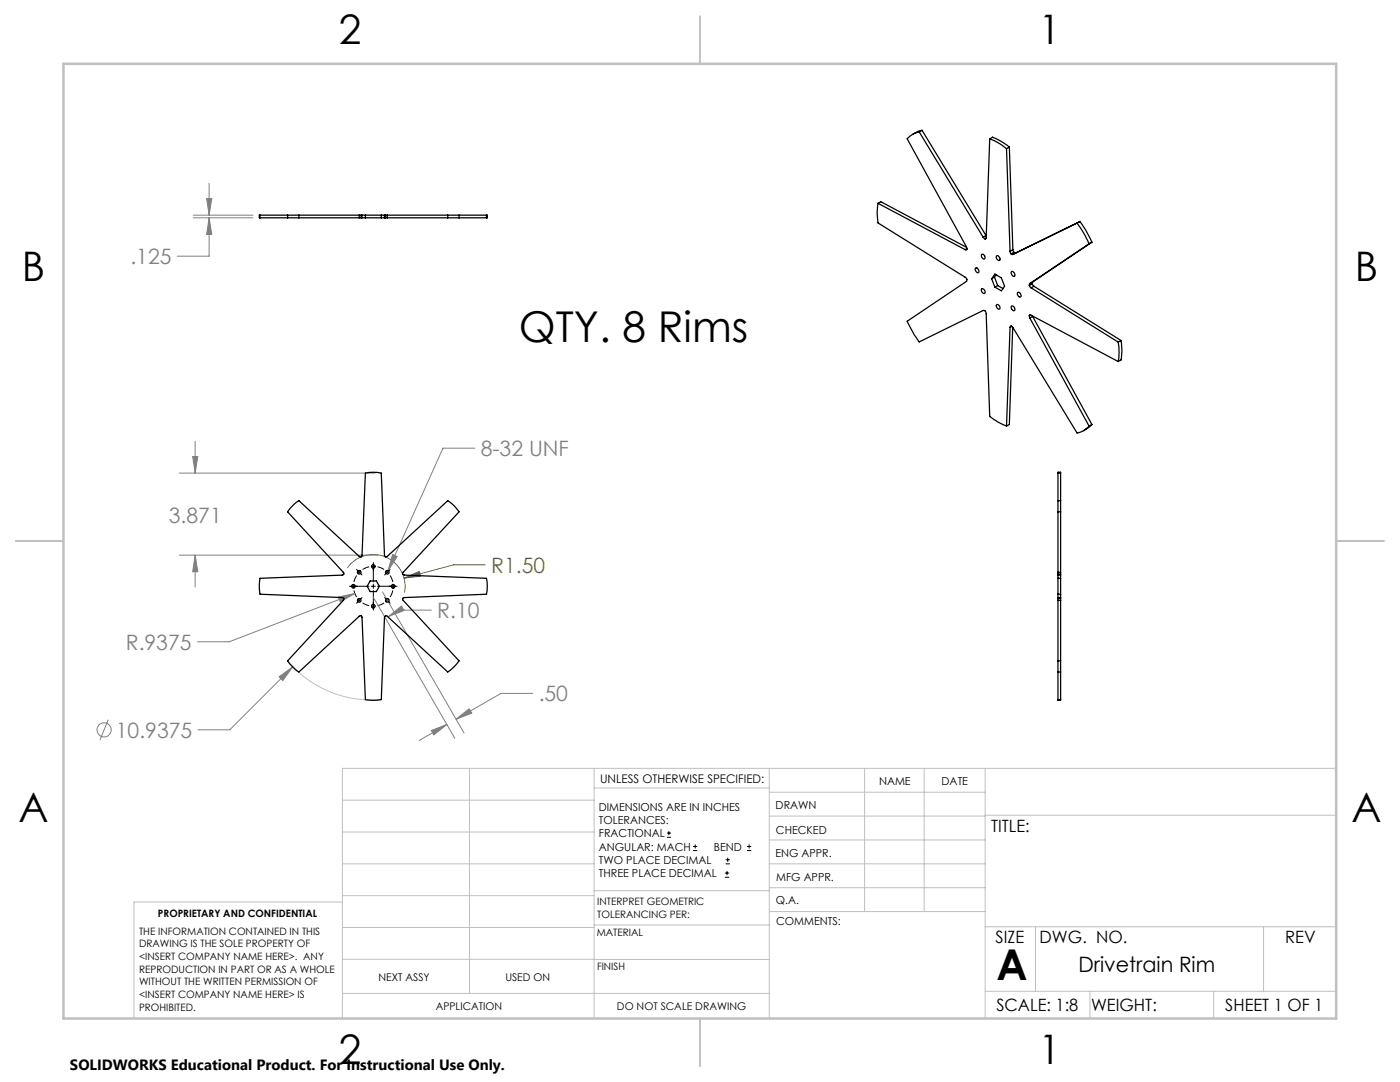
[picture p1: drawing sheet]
<svg xmlns="http://www.w3.org/2000/svg" width="279mm" height="216mm" viewBox="0 0 279 216" stroke-linecap="round" stroke-linejoin="round" font-family="sans-serif">
<g fill="none" stroke="#808080" stroke-width=".2">
<path d="M41.2 39.6h1.1l-.6 3.3zM41.7 36.6v6.3M38.6 42.9h11.9M38.6 43.5h11.9M41.7 43.5l.6 3.3h-1.1zM41.7 43.5v7.6h-6.3M35.8 94.4h39M38.5 91.1h1l-.6 3.3zM38.9 88.1v6.3M94.8 89.4h-6.4l-11 24.5M35.8 110.8h39.7M38.9 110.8l.6 3.3h-1z"/>
<path d="M38.9 110.8v6.3M67.5 119.1l3.3-.7-2.9 1.7zM70.8 118.4l-25 9.7h-6.4M74.5 119.2l16.3 28.1M76.3 118.1l16.3 28.2M78.4 110.6l.9 .5-1.9 2.8zM55.7 135l2.7-1.9-2 2.7zM58.4 133.1l-12.5 12.5h-6.4M77.5 123l2.6-2.1 .5 .9zM86.1 121.7h-6.4l-2.2 1.3M106.3 138.4h-6.3l-9 5.1M21.6 143.6l-1.6 4"/>
<path d="M86.1 145.8l3.1-1.2-2.6 2zM89.2 144.6l-5.5 3.1M91 143.5l2.6-2.1 .6 .9z"/>
<circle cx="20.8" cy="145.6" r="1.41"/>
</g>
<g fill="none" stroke="#000" stroke-width=".2">
<path d="M69.7 117h4M70.6 116.6v.8M71.2 113.6l.5 .6M71.4 119.5l.6 .6M71.7 114.2l-.3 .3M71.7 114.2l.5 .5M72 113.9l-.3 .3M72.2 119.2l-1 1.2M74.1 113h.8M74.1 117h.8M74.5 112.3v3.8M74.5 116.6v.8"/>
<path d="M74.5 117.8v3.9M75.4 117h3.8M76.8 119.2l.5 .6M77 113.9l.6 .6M77.3 119.8l-.3 .3M77.3 119.8l.6 .6M77.6 119.5l-.3 .3M77.9 113.6l-1.1 1.1M78.5 116.6v.8M74.1 120.9h.8M133.1 167.1h.8M133.1 166.2h.8"/>
<path d="M133.5 165.8v.9M138.3 169.7h.8M138.3 168.9h.8M138.7 168.5v.8M144.7 175h.8M144.7 174.2h.8M144.8 172.4h.9M144.8 171.6h.9M145.1 173.8v.8M145.2 171.1v.9M149.1 169.7h.8M149.1 168.9h.8"/>
<path d="M149.5 168.5v.8"/>
</g>
<path d="M70.6 117.8l.6 1.3M71.2 114.8l-.6 1.3M73.7 113.1l-1.3 .5M76.7 113.6l-1.3-.5M77.9 119.1l.5-1.3M78.4 116.1l-.5-1.3M72.4 120.3l1.3 .6M75.4 120.9l1.3-.6" fill="none" stroke="#000" stroke-width=".2" stroke-dasharray="15.2 1.3 1.3 1.3" stroke-linecap="butt"/>
<g fill="none" stroke="#c0c0c0" stroke-width=".2">
<path d="M57.4 131.9a22 22 0 0 0 18.7 7.7M68.3 159.7h50.3M93.7 153.3v44.9M118.6 153.3v49.9M118.6 157.2h34.9M153.5 153.3v49.9M153.5 158.1h43.1M172.5 153.3v28.6M184.4 153.3v28.6M196.6 153.3v49.9M266.7 153.3h-198.4v49.9M68.3 178.7h50.3"/>
<path d="M68.3 172.4h50.3M68.3 166h50.3M68.3 180h-41.6v23.2M118.6 177.7h35M153.5 167.6h43.1M153.5 162.8h43.1M153.5 172.4h43.1M153.5 177.1h43.1M196.6 162.7h70.1M68.3 198.2h85.2M68.3 191.4l85.2 .1M68.3 185.1h50.3"/>
<path d="M118.6 184.6h35M153.6 181.9h43M196.6 197.8h70.1M196.6 184.9h70.1M206.7 184.9v12.9M217.5 197.8v5.4M242.2 197.8v5.4M252.2 184.9v12.9"/>
</g>
<path d="M69.3 113.3a6.3 6.3 0 0 1 7.7-2.1 6.3 6.3 0 0 1 3.7 7.1M80.6 115.4l3.1-1.4 .3 1zM96.8 112.7h-6.3l-9.9 2.7" fill="none" stroke="#808000" stroke-width=".2"/>
<path d="M139.7 3.2v9.5M3.1 107.9h9.6M266.7 107.9h9.5M139.7 203.2v9.6" fill="none" stroke="#c0c0c0" stroke-width=".25"/>
<path d="M12.7 12.7h254v190.5h-254z" fill="none" stroke="#c0c0c0" stroke-width=".5"/>
<path d="M80.6 115.4l3.1-1.4 .3 1z" fill="#808000"/>
<path d="M78.4 110.6l-1 3.3 1.9-2.8zM77.5 123l3.1-1.2-.5-.9zM38.9 110.8l.6 3.3h-1zM38.5 91.1h1l-.6 3.3zM55.7 135l.7 .8 2-2.7zM91 143.5l2.6-2.1 .6 .9zM86.1 145.8l3.1-1.2-2.6 2zM67.5 119.1l.4 1 2.9-1.7zM41.2 39.6h1.1l-.6 3.3zM41.7 43.5l.6 3.3h-1.1z" fill="#808080"/>
<g fill="none" stroke="#000" stroke-width=".25">
<path d="M183.4 26.3a4.4 4.4 0 0 0-2.4 1.4l11.9 21.5 .1 .6h-.4M183.4 26.3l12.8 21M184 26l-.7 .2-1.2 .6M184 26l-.6 .3M184 26l12.8 21M197.5 27.7a10.7 10.7 0 0 1 3.4 2M197.5 27.7l-.7 19.8-.2 .2M197.5 27.7l.6-.3 2.1 1 1.2 1M200.9 29.7l.7 20.4M201.4 29.4l-.5 .3M201.4 29.4l.7 20.4M51.9 42.9h-.1v.6h.1"/>
<path d="M51.9 42.9h5.5M51.9 43.5h5.5M51.9 42.9v.6M57.4 42.9h2.3M57.4 43.5h2.3M57.4 42.9v.6M59.7 42.9h12M59.7 43.5h12M59.7 42.9v.6M71.7 42.9h.4M71.7 43.5h.4M71.7 42.9v.6"/>
<path d="M72.1 42.9h.1M72.1 43.5h.1M72.1 42.9v.6M72.2 42.9v.6M72.2 42.9h.7M72.2 43.5h.7M72.9 42.9h3.2M72.9 43.5h3.2M72.9 42.9v.6M76.1 42.9v.6M76.1 42.9h.6M76.1 43.5h.6"/>
<path d="M76.7 42.9h.2M76.7 43.5h.2M76.7 42.9v.6M76.9 42.9h.4M76.9 43.5h.4M76.9 42.9v.6M77.3 42.9h12.1M77.3 43.5h12.1M77.3 42.9v.6M89.4 42.9h2.2M89.4 43.5h2.2M89.4 42.9v.6"/>
<path d="M91.6 42.9h5.5M91.6 43.5h5.5M91.6 42.9v.6M97.1 42.9h.2v.6h-.2M97.1 42.9v.6M175.2 40.6a10.9 10.9 0 0 0 0 3.9l17.4 10.8a.55 .55 0 0 1 .3 .9l-11.9 7.9 1.4 2.6 1 1.5 12.8-6.3a.55 .55 0 0 1 .6 .7l.7 20.5a11.8 11.8 0 0 0 3.4 1.9M175.2 40.6l17.4 9.2M175.2 40.6l.6-.3 17.1 9.1M193 49.6l-.4 .2M194.7 53.4a.63 .63 0 0 1 .5 1 .68 .68 0 0 1-.5-1zM196 50.7a.51 .51 0 0 1 .5 .4 .51 .51 0 0 1-.2 .6l-.4-.4zM196 57.6a.59 .59 0 0 1 .5 .3 .59 .59 0 0 1-.1 .7 .62 .62 0 0 1-.4-1z"/>
<path d="M196.2 47.3l.4 .4M196.7 47.6l-.1 .1M196.8 47v.1M196.8 47l-.6 .3M197.9 55.6l.6-.9 1.3 .8 .7 1.6-.7 .9-1.3-.7M197.9 55.6l.6 1.7M198.5 55.3l-.6 .3M198.5 55.3l.6 1.7M198.8 54.8l-.3 .5M198.9 51.1a.53 .53 0 0 1 .6 .2 .53 .53 0 0 1-.1 .7l-.5-.5zM199.1 57l-.6 .3M199.1 57l1.1 .6"/>
<path d="M201.6 50.1l.2 .6M201.8 50.7l.4 .1M201.9 54.2a.58 .58 0 0 1 .5 .3 .58 .58 0 0 1 .1 .6 .62 .62 0 0 1-.6-.9zM202.1 49.8l.3 .5M202.1 49.8l-.5 .3M202.4 50.3l.3 .1M202.4 50.3l-.6 .4M202.7 50.4l-.5 .4M203.1 58.3a.58 .58 0 0 1 .6 .3 .58 .58 0 0 1 0 .7 .67 .67 0 0 1-.6-1zM205.4 57l.4 .4M205.5 56.6l-.1 .4M205.8 57.4l17.4 10.9"/>
<path d="M206 56.7l.3 .4M206 56.7l-.6 .3M206.1 56.3l-.1 .4M206.1 56.3l-.6 .3M206.3 57.1l-.5 .3M206.3 57.1l17.4 10.8M214.9 44.5l1.7 2.5 .7 1.6M214.9 44.5l-12.7 6.3M215.5 44.2l1 1.5 1.4 2.6M215.5 44.2l-.6 .3M215.5 44.2l-12.8 6.2M217.3 48.6l-11.8 8"/>
<path d="M217.9 48.3l-.6 .3M217.9 48.3l-11.8 8M198.9 60.8a.57 .57 0 0 1 .6 .3 .57 .57 0 0 1-.1 .6 .64 .64 0 0 1-.5-.9zM201.6 65.3l.1-.2 .4 .2 12.8 21.1a3.9 3.9 0 0 0 2.4-1.4M201.6 65.3l-.7 19.7M201.9 61.1a.53 .53 0 0 1 .6 .3 .53 .53 0 0 1-.2 .6l-.4-.3-.1-.4zM201.9 65.1l-.3 .2M202.1 65.3l-.7 19.4-.5 .3M205.4 62.9h.4l17.4 9.2M205.4 62.9l.1 .6M205.5 63.5l11.8 21.5M205.6 62.9h-.2"/>
<path d="M206.1 63v.1M206.1 63.1l-.6 .4M206.1 63.1l11.8 21.6M223.2 68.3a10.7 10.7 0 0 1 0 3.8M223.7 67.9a10.7 10.7 0 0 1 0 3.9l-.5 .3M223.7 67.9l-.5 .4M211.1 99.9v2.2M211.1 94.4v-.2h.6v.2M211.1 94.4v5.5M211.1 99.9h.6M211.1 94.4h.6M211.7 99.9v2.2"/>
<path d="M211.7 94.4v5.5M217.9 84.7l-1.6 1.2M217.9 84.7l-.6 .3M58.1 101.2l1.6-1.3 12 11.1a.31 .31 0 0 0 .4 .1 .31 .31 0 0 0 .1-.3l.7-16.4a7.2 7.2 0 0 1 3.2 0l.6 16.4a.32 .32 0 0 0 .2 .3 .32 .32 0 0 0 .4-.1l12.1-11.1a7.8 7.8 0 0 1 2.2 2.2l-11.1 12.1a.32 .32 0 0 0-.1 .4 .32 .32 0 0 0 .3 .2l16.4 .6a7.2 7.2 0 0 1 0 3.2l-16.4 .6a.31 .31 0 0 0-.3 .2 .31 .31 0 0 0 .1 .4l11.1 12.1-.7 .9-1.5 1.3-12.1-11.1a.32 .32 0 0 0-.4-.1 .32 .32 0 0 0-.2 .3l-.6 16.4-1.2 .1-2-.1-.7-16.4a.31 .31 0 0 0-.2-.3 .31 .31 0 0 0-.3 .1l-12 11.1-1.6-1.3-.7-.9 11.1-12.1a.31 .31 0 0 0 .1-.4 .31 .31 0 0 0-.3-.2l-16.4-.6-.1-1.2 .1-2 16.4-.6a.32 .32 0 0 0 .3-.2 .32 .32 0 0 0-.1-.4l-11.1-12.1zM73.9 115.9h1.2l.6 1.1-.6 1h-1.2l-.6-1zM211.1 115.4v3.2M211.1 119.2v.2M211.1 114.5v.3M211.1 119.4v.4M211.1 114.2v.3M211.1 115.4h.6M211.1 118.6h.6"/>
<path d="M211.1 119.2h.6M211.1 102.1v12.1M211.1 114.8v.6M211.1 118.6v.6M211.1 119.8v12.1M211.1 114.8h.6M211.1 119.8h.6M211.1 102.1h.6M211.1 114.2h.6M211.1 119.4h.6M211.1 114.5h.6M211.7 115.4v3.2"/>
<path d="M211.7 119.2v.2M211.7 114.5v.3M211.7 119.4v.4M211.7 114.2v.3M211.7 102.1v12.1M211.7 114.8v.6M211.7 118.6v.6M211.7 119.8v12.1M211.1 131.9v2.2M211.1 139.6v.1h.6v-.1M211.1 134.1v5.5M211.1 131.9h.6"/>
<path d="M211.1 134.1h.6M211.1 139.6h.6M211.7 131.9v2.2M211.7 134.1v5.5"/>
<circle cx="70.5" cy="117" r=".36"/>
<circle cx="71.7" cy="114.2" r=".36"/>
<circle cx="71.7" cy="119.8" r=".36"/>
<circle cx="74.5" cy="113" r=".36"/>
<circle cx="77.3" cy="114.2" r=".36"/>
<circle cx="77.3" cy="119.8" r=".36"/>
<circle cx="78.5" cy="117" r=".37"/>
<circle cx="74.5" cy="121" r=".36"/>
</g>
<g font-size="8.5">
<text x="103.6" y="68.3">QTY. 8 Rims</text>
<text x="198.9" y="195.5">A</text>
</g>
<g font-size="8.1">
<text x="67.6" y="8.9">2</text>
<text x="207.3" y="8.9">1</text>
<text x="4.4" y="56.1">B</text>
<text x="270.4" y="56.1">B</text>
<text x="3.7" y="164.1">A</text>
<text x="269.7" y="164.1">A</text>
<text x="67.6" y="212.4">2</text>
<text x="207.3" y="212.4">1</text>
</g>
<g font-size="4.2" fill="#808080">
<text x="26" y="52.7">.125</text>
<text x="96" y="91">8-32 UNF</text>
<text x="33.7" y="104.4">3.871</text>
<text x="87.3" y="123.3">R.10</text>
<text x="25.1" y="129.7">R.9375</text>
<text x="107.5" y="139.9">.50</text>
<text x="23.1" y="147.2">10.9375</text>
</g>
<text font-size="4.2" fill="#808000" x="98" y="114.3">R1.50</text>
<text font-size="4.2" x="215.2" y="193.9">Drivetrain Rim</text>
<g font-size="3.4">
<text x="197.8" y="166">TITLE:</text>
<text x="198.7" y="188.1">SIZE</text>
<text x="207.5" y="188.1">DWG. NO.</text>
<text x="256.5" y="188.2">REV</text>
<text x="198.8" y="201.7">SCALE: 1:8</text>
<text x="217.7" y="201.8">WEIGHT:</text>
<text x="244.5" y="201.7">SHEET 1 OF 1</text>
</g>
<text font-size="3" x="14" y="213.5">SOLIDWORKS Educational Product. For Instructional Use Only.</text>
<text font-size="2.4" x="119.8" y="156.2">UNLESS OTHERWISE SPECIFIED:</text>
<g font-size="2.2">
<text x="119.5" y="161.8">DIMENSIONS ARE IN INCHES</text>
<text x="154.8" y="161.4">DRAWN</text>
<text x="175.4" y="156.6">NAME</text>
<text x="187.9" y="156.7">DATE</text>
<text x="119.5" y="164.4">TOLERANCES:</text>
<text x="119.5" y="167.1">FRACTIONAL</text>
<text x="154.9" y="166.3">CHECKED</text>
<text x="119.5" y="169.7">ANGULAR: MACH</text>
<text x="119.5" y="172.4">TWO PLACE DECIMAL</text>
<text x="142.5" y="169.7">BEND</text>
<text x="154.8" y="171">ENG APPR.</text>
<text x="119.5" y="175">THREE PLACE DECIMAL</text>
<text x="154.9" y="175.7">MFG APPR.</text>
<text x="154.9" y="180.4">Q.A.</text>
<text x="154.9" y="184.6">COMMENTS:</text>
</g>
<g font-size="2.1">
<text x="75.5" y="195.7">NEXT ASSY</text>
<text x="100.9" y="195.7">USED ON</text>
<text x="86.9" y="201.5">APPLICATION</text>
<text x="123.1" y="201.6">DO NOT SCALE DRAWING</text>
</g>
<g font-size="2">
<text x="31.5" y="182.9">PROPRIETARY AND CONFIDENTIAL</text>
<text x="119.2" y="180.6">INTERPRET GEOMETRIC</text>
<text x="119.2" y="183.1">TOLERANCING PER:</text>
<text x="27.8" y="186.5">THE INFORMATION CONTAINED IN THIS</text>
<text x="27.8" y="189">DRAWING IS THE SOLE PROPERTY OF</text>
<text x="27.8" y="191.6">&lt;INSERT COMPANY NAME HERE&gt;. ANY</text>
<text x="119.1" y="186.7">MATERIAL</text>
<text x="27.8" y="194.1">REPRODUCTION IN PART OR AS A WHOLE</text>
<text x="27.8" y="196.6">WITHOUT THE WRITTEN PERMISSION OF</text>
<text x="119.1" y="193.5">FINISH</text>
<text x="27.8" y="199.1">&lt;INSERT COMPANY NAME HERE&gt; IS</text>
<text x="27.8" y="201.7">PROHIBITED.</text>
</g>
</svg>
